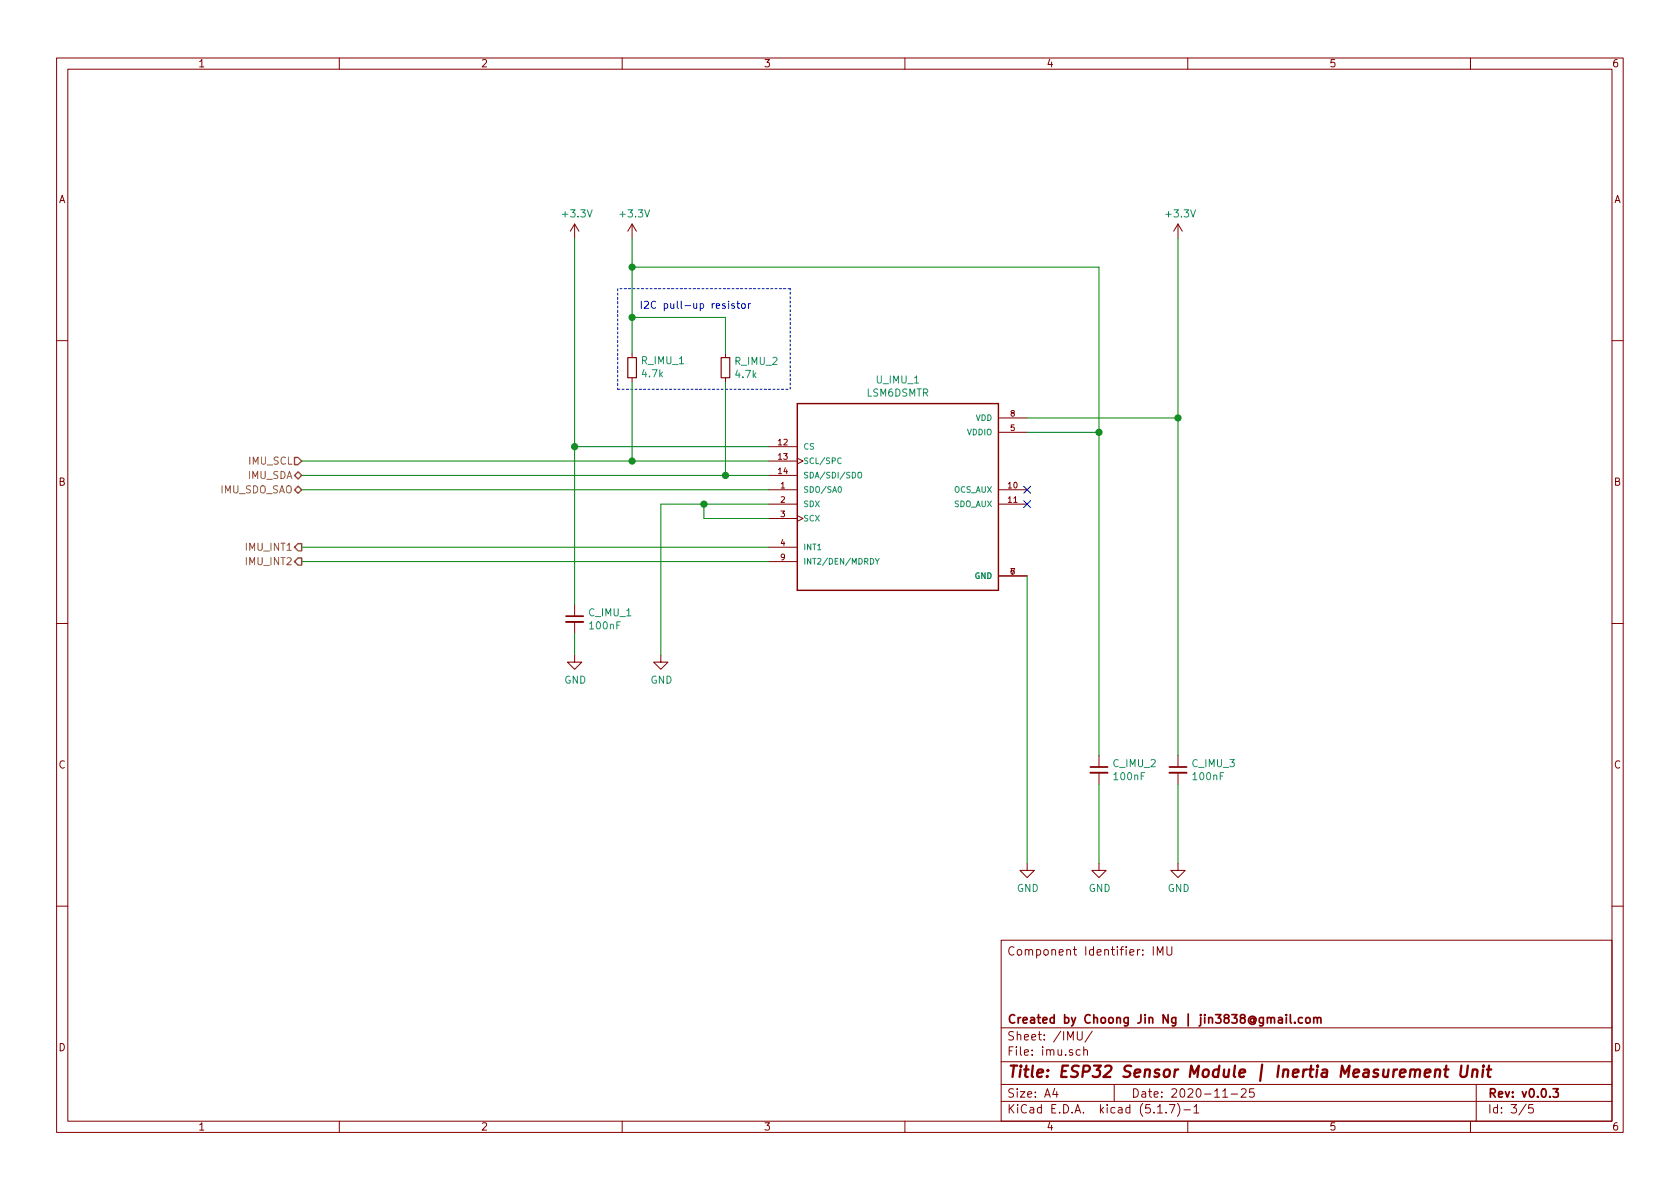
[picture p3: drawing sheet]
EESchema Schematic File Version 4
EELAYER 30 0
EELAYER END
$Descr A4 11693 8268
encoding utf-8
Sheet 3 5
Title "ESP32 Sensor Module | Inertia Measurement Unit"
Date "2020-11-25"
Rev "v0.0.3"
Comp "Created by Choong Jin Ng | jin3838@gmail.com"
Comment1 ""
Comment2 ""
Comment3 ""
Comment4 "Component Identifier: IMU"
$EndDescr
$Comp
L Device:C_Small C_IMU_3
U 1 1
P 8200 5350
F 0 "C_IMU_3" H 8292 5396 50  0000 L CNN
F 1 "100nF" H 8292 5305 50  0000 L CNN
F 2 "footprints:CAPC1608X90N" H 8200 5350 50  0001 C CNN
F 3 "https://product.tdk.com/info/en/catalog/datasheets/mlcc_commercial_midvoltage_en.pdf" H 8200 5350 50  0001 C CNN
F 4 "TDK Corporation" H 8200 5350 50  0001 C CNN "Manufacturer"
F 5 "C1608X7R2A103K080AA" H 8200 5350 50  0001 C CNN "Part Name"
F 6 "DigiKey Canada" H 8200 5350 50  0001 C CNN "Vendor"
F 7 "445-1304-1-ND" H 8200 5350 50  0001 C CNN "Vendor Part Name"
	1    8200 5350
	1    0    0    -1  
$EndComp
$Comp
L power:GND #PWR0125
U 1 1
P 8200 6000
F 0 "#PWR0125" H 8200 5750 50  0001 C CNN
F 1 "GND" H 8205 5827 50  0000 C CNN
F 2 "" H 8200 6000 50  0001 C CNN
F 3 "" H 8200 6000 50  0001 C CNN
	1    8200 6000
	1    0    0    -1  
$EndComp
Text HLabel 2100 3200 0    50   Input ~ 0
IMU_SCL
Text HLabel 2100 3300 0    50   BiDi ~ 0
IMU_SDA
$Comp
L power:GND #PWR0126
U 1 1
P 4600 4550
F 0 "#PWR0126" H 4600 4300 50  0001 C CNN
F 1 "GND" H 4605 4377 50  0000 C CNN
F 2 "" H 4600 4550 50  0001 C CNN
F 3 "" H 4600 4550 50  0001 C CNN
	1    4600 4550
	1    0    0    -1  
$EndComp
Wire Wire Line
	4900 3600 4900 3500
Connection ~ 4900 3500
NoConn ~ 7150 3400
NoConn ~ 7150 3500
$Comp
L Device:R_Small R_IMU_1
U 1 1
P 4400 2550
F 0 "R_IMU_1" H 4341 2504 50  0000 R CNN
F 1 "4.7k" H 4341 2595 50  0000 R CNN
F 2 "footprints:RESC1608X55N" H 4400 2550 50  0001 C CNN
F 3 "https://www.yageo.com/upload/media/product/productsearch/datasheet/rchip/PYu-RT_1-to-0.01_RoHS_L_12.pdf" H 4400 2550 50  0001 C CNN
F 4 "DigiKey Canada" H 4400 2550 50  0001 C CNN "Vendor"
F 5 "Yageo" H 4400 2550 50  0001 C CNN "Manufacturer"
F 6 "RT0603DRD074K7L" H 4400 2550 50  0001 C CNN "Part Name"
F 7 "311-4.7KDCT-ND" H 4400 2550 50  0001 C CNN "Vendor Part Name"
	1    4400 2550
	-1   0    0    1   
$EndComp
$Comp
L Device:R_Small R_IMU_2
U 1 1
P 5050 2550
F 0 "R_IMU_2" H 5109 2596 50  0000 L CNN
F 1 "4.7k" H 5109 2505 50  0000 L CNN
F 2 "footprints:RESC1608X55N" H 5050 2550 50  0001 C CNN
F 3 "https://www.yageo.com/upload/media/product/productsearch/datasheet/rchip/PYu-RT_1-to-0.01_RoHS_L_12.pdf" H 5050 2550 50  0001 C CNN
F 4 "DigiKey Canada" H 5050 2550 50  0001 C CNN "Vendor"
F 5 "Yageo" H 5050 2550 50  0001 C CNN "Manufacturer"
F 6 "RT0603DRD074K7L" H 5050 2550 50  0001 C CNN "Part Name"
F 7 "311-4.7KDCT-ND" H 5050 2550 50  0001 C CNN "Vendor Part Name"
	1    5050 2550
	1    0    0    -1  
$EndComp
$Comp
L power:+3.3V #PWR0127
U 1 1
P 4400 1650
F 0 "#PWR0127" H 4400 1500 50  0001 C CNN
F 1 "+3.3V" H 4415 1823 50  0000 C CNN
F 2 "" H 4400 1650 50  0001 C CNN
F 3 "" H 4400 1650 50  0001 C CNN
	1    4400 1650
	1    0    0    -1  
$EndComp
Wire Wire Line
	4400 2650 4400 3200
Connection ~ 4400 3200
Wire Wire Line
	5050 2650 5050 3300
Connection ~ 5050 3300
Connection ~ 8200 2900
Wire Wire Line
	5050 2450 5050 2200
Wire Wire Line
	5050 2200 4400 2200
Connection ~ 4400 2200
Wire Wire Line
	4400 2200 4400 2450
Text Notes 4450 2150 0    50   ~ 0
I2C pull-up resistor
Wire Notes Line
	4300 2000 4300 2700
Wire Notes Line
	4300 2700 5500 2700
Wire Notes Line
	5500 2700 5500 2000
Wire Notes Line
	5500 2000 4300 2000
$Comp
L power:+3.3V #PWR0128
U 1 1
P 4000 1650
F 0 "#PWR0128" H 4000 1500 50  0001 C CNN
F 1 "+3.3V" H 4015 1823 50  0000 C CNN
F 2 "" H 4000 1650 50  0001 C CNN
F 3 "" H 4000 1650 50  0001 C CNN
	1    4000 1650
	1    0    0    -1  
$EndComp
$Comp
L Device:C_Small C_IMU_1
U 1 1
P 4000 4300
F 0 "C_IMU_1" H 4092 4346 50  0000 L CNN
F 1 "100nF" H 4092 4255 50  0000 L CNN
F 2 "footprints:CAPC1608X90N" H 4000 4300 50  0001 C CNN
F 3 "https://product.tdk.com/info/en/catalog/datasheets/mlcc_commercial_midvoltage_en.pdf" H 4000 4300 50  0001 C CNN
F 4 "TDK Corporation" H 4000 4300 50  0001 C CNN "Manufacturer"
F 5 "C1608X7R2A103K080AA" H 4000 4300 50  0001 C CNN "Part Name"
F 6 "DigiKey Canada" H 4000 4300 50  0001 C CNN "Vendor"
F 7 "445-1304-1-ND" H 4000 4300 50  0001 C CNN "Vendor Part Name"
	1    4000 4300
	1    0    0    -1  
$EndComp
Wire Wire Line
	4000 3100 4000 4200
$Comp
L power:GND #PWR0129
U 1 1
P 4000 4550
F 0 "#PWR0129" H 4000 4300 50  0001 C CNN
F 1 "GND" H 4005 4377 50  0000 C CNN
F 2 "" H 4000 4550 50  0001 C CNN
F 3 "" H 4000 4550 50  0001 C CNN
	1    4000 4550
	1    0    0    -1  
$EndComp
Wire Wire Line
	4000 4400 4000 4550
Wire Wire Line
	4000 1650 4000 3100
Connection ~ 4000 3100
$Comp
L Device:C_Small C_IMU_2
U 1 1
P 7650 5350
F 0 "C_IMU_2" H 7742 5396 50  0000 L CNN
F 1 "100nF" H 7742 5305 50  0000 L CNN
F 2 "footprints:CAPC1608X90N" H 7650 5350 50  0001 C CNN
F 3 "https://product.tdk.com/info/en/catalog/datasheets/mlcc_commercial_midvoltage_en.pdf" H 7650 5350 50  0001 C CNN
F 4 "TDK Corporation" H 7650 5350 50  0001 C CNN "Manufacturer"
F 5 "C1608X7R2A103K080AA" H 7650 5350 50  0001 C CNN "Part Name"
F 6 "DigiKey Canada" H 7650 5350 50  0001 C CNN "Vendor"
F 7 "445-1304-1-ND" H 7650 5350 50  0001 C CNN "Vendor Part Name"
	1    7650 5350
	1    0    0    -1  
$EndComp
$Comp
L power:GND #PWR0130
U 1 1
P 7650 6000
F 0 "#PWR0130" H 7650 5750 50  0001 C CNN
F 1 "GND" H 7655 5827 50  0000 C CNN
F 2 "" H 7650 6000 50  0001 C CNN
F 3 "" H 7650 6000 50  0001 C CNN
	1    7650 6000
	1    0    0    -1  
$EndComp
Wire Wire Line
	5350 3600 4900 3600
Wire Wire Line
	4900 3500 5350 3500
Wire Wire Line
	5050 3300 5350 3300
Wire Wire Line
	5350 3200 4400 3200
Wire Wire Line
	5350 3100 4000 3100
$Comp
L LSM6DSMTR:LSM6DSMTR U_IMU_1
U 1 1
P 6250 3400
F 0 "U_IMU_1" H 6250 4167 50  0000 C CNN
F 1 "LSM6DSMTR" H 6250 4076 50  0000 C CNN
F 2 "footprints:LSM6DSMTR" H 6250 3400 50  0001 L BNN
F 3 "https://www.st.com/content/ccc/resource/technical/document/datasheet/76/27/cf/88/c5/03/42/6b/DM00218116.pdf/files/DM00218116.pdf/jcr:content/translations/en.DM00218116.pdf" H 6250 3400 50  0001 L BNN
F 4 "STMicroelectronics" H 6250 3400 50  0001 C CNN "Manufacturer"
F 5 "LSM6DSMTR" H 6250 3400 50  0001 C CNN "Part Name"
F 6 "DigiKey Canada" H 6250 3400 50  0001 C CNN "Vendor"
F 7 "497-16696-1-ND" H 6250 3400 50  0001 C CNN "Vendor Part Name"
	1    6250 3400
	1    0    0    -1  
$EndComp
$Comp
L power:GND #PWR0131
U 1 1
P 7150 6000
F 0 "#PWR0131" H 7150 5750 50  0001 C CNN
F 1 "GND" H 7155 5827 50  0000 C CNN
F 2 "" H 7150 6000 50  0001 C CNN
F 3 "" H 7150 6000 50  0001 C CNN
	1    7150 6000
	1    0    0    -1  
$EndComp
Wire Wire Line
	7150 2900 8200 2900
Wire Wire Line
	7150 3000 7650 3000
Wire Wire Line
	4600 3500 4900 3500
$Comp
L power:+3.3V #PWR0132
U 1 1
P 8200 1650
F 0 "#PWR0132" H 8200 1500 50  0001 C CNN
F 1 "+3.3V" H 8215 1823 50  0000 C CNN
F 2 "" H 8200 1650 50  0001 C CNN
F 3 "" H 8200 1650 50  0001 C CNN
	1    8200 1650
	1    0    0    -1  
$EndComp
Wire Wire Line
	4400 1650 4400 1850
Wire Wire Line
	4400 1850 7650 1850
Connection ~ 4400 1850
Wire Wire Line
	4400 1850 4400 2200
Connection ~ 7650 3000
Text HLabel 2100 3800 0    50   Output ~ 0
IMU_INT1
Text HLabel 2100 3900 0    50   Output ~ 0
IMU_INT2
Wire Wire Line
	8200 1650 8200 2900
Wire Wire Line
	7650 1850 7650 3000
Wire Wire Line
	7650 5450 7650 6000
Wire Wire Line
	8200 5450 8200 6000
Wire Wire Line
	8200 2900 8200 5250
Wire Wire Line
	7650 3000 7650 5250
Wire Wire Line
	2100 3200 4400 3200
Wire Wire Line
	2100 3300 5050 3300
Wire Wire Line
	2100 3800 5350 3800
Wire Wire Line
	2100 3900 5350 3900
Wire Wire Line
	2100 3400 5350 3400
Text HLabel 2100 3400 0    50   BiDi ~ 0
IMU_SDO_SAO
Wire Wire Line
	7150 4000 7150 6000
Wire Wire Line
	4600 3500 4600 4550
$EndSCHEMATC
